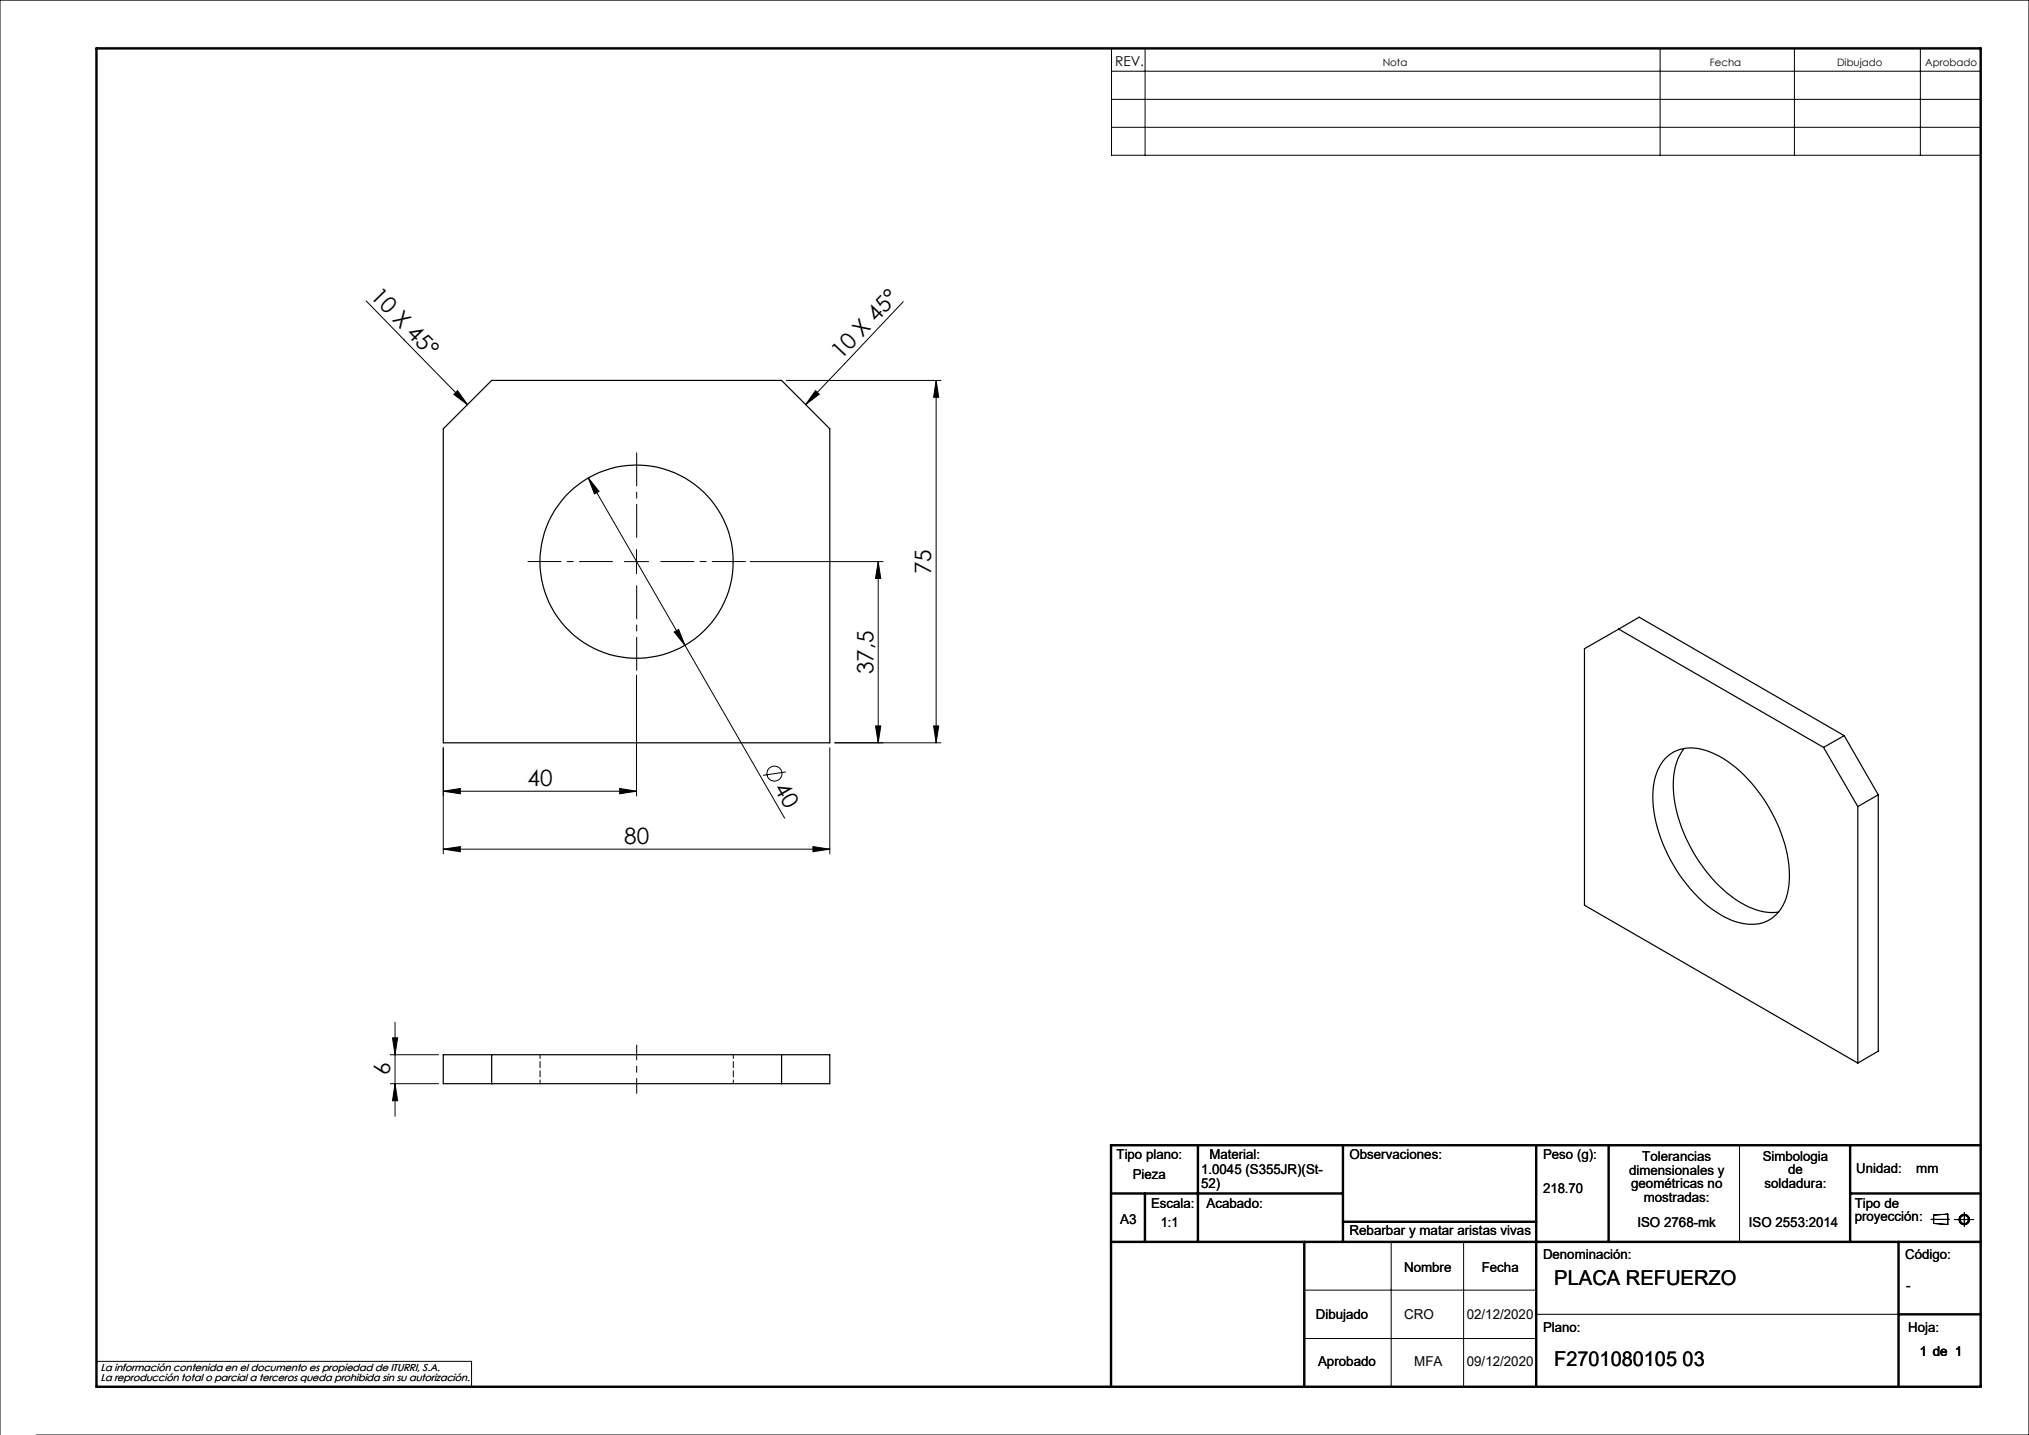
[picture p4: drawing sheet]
<svg xmlns="http://www.w3.org/2000/svg" width="420mm" height="297mm" viewBox="0 0 420 297" stroke-linecap="round" stroke-linejoin="round" font-family="sans-serif">
<g fill="none" stroke="#000" stroke-width=".21">
<path d="M230.1 10h179.9v22.1h-179.9zM230.1 14.7h179.9M237 10v22.1M343.6 10v22.1M371.4 10v22.1M397.5 10v22.1M230.1 20.6h179.9M230.1 26.3h179.9M75.8 62.3l21 21.4M162.8 78.7h32M187 62.4l-20.2 21.3M193.8 78.7l.5 3.5h-1z"/>
<path d="M193.8 78.7v75M93.9 81.6l.8-.7 2.1 2.8zM121.8 98.9l40.6 70.4M121.8 98.9l2.2 2.8-1 .5zM168.8 80.9l.8 .7-2.8 2.1zM129.3 116.2h5M131.8 113.7v5M155.3 116.2h27.5M181.8 116.2l.5 3.5h-1.1zM181.8 116.2v37.5M131.8 139.7v25M139.6 130.8l.9-.5 1.3 3.3z"/>
<path d="M91.8 154.8v21.9M162.7 159.8l-4.8 .7M171.8 154.8v21.9M172.8 153.7h22M181.2 150.2h1.1l-.5 3.5zM193.3 150.2h1l-.5 3.5zM91.8 163.8l3.5-.6v1.1zM91.8 163.8h40M91.8 175.8l3.5-.6v1.1zM91.8 175.8h80M128.3 163.2l3.5 .6-3.5 .5zM168.3 175.2l3.5 .6-3.5 .5z"/>
<path d="M80.8 218.3h10M81.2 214.8h1.1l-.5 3.5zM81.8 211.6v19.4M80.8 224.3h10M81.8 224.3l.5 3.5h-1.1zM360.1 237v20M288 257v30M303 257v30M399.7 252.4h3.8M400.3 251.5l2.9-.2v2.1l-2.9-.2zM404.6 252.4h4M406.6 251v2.8"/>
<path d="M270 267h48M270 277h48M318 272h75M0 297v-297h420v297h-412.5M20 281.8h77.6v5.2"/>
<circle cx="160.3" cy="160.1" r="1.55"/>
<circle cx="406.6" cy="252.4" r=".86"/>
<circle cx="406.6" cy="252.4" r="1.07"/>
</g>
<g fill="none" stroke="#000" stroke-width=".5">
<path d="M20 10h390v277h-390zM248 237v20M278 237v20M318 237v50M333 237v20M383 237v20M410 237h-180v50M230 257h180M230 247h48M237 247v10M270 257v30M278 252.9h40"/>
<path d="M383 247h27M393 257v30M393 272h17"/>
</g>
<path d="M126.8 116.2h-17.5M131.8 111.2v-17.5M136.8 116.2h17.5M131.8 121.2v17.5" fill="none" stroke="#000" stroke-width=".21" stroke-dasharray="15.2 1.3 1.3 1.3" stroke-dashoffset="8.4"/>
<path d="M131.8 226.3v-10" fill="none" stroke="#000" stroke-width=".21" stroke-dasharray="15.2 1.3 1.3 1.3" stroke-dashoffset="12.1"/>
<g fill="#000">
<path d="M93.9 81.6l.8-.7 2.1 2.8zM168.8 80.9l.8 .7-2.8 2.1z"/>
<path d="M121.8 98.9l1.2 3.3 1-.5zM139.6 130.8l2.2 2.8-1.3-3.3z"/>
<path d="M181.8 116.2l.5 3.5h-1.1zM181.2 150.2h1.1l-.5 3.5z"/>
<path d="M193.3 150.2h1l-.5 3.5zM193.8 78.7l.5 3.5h-1z"/>
<path d="M91.8 175.8l3.5-.6v1.1zM168.3 175.2l3.5 .6-3.5 .5z"/>
<path d="M128.3 163.2l3.5 .6-3.5 .5zM91.8 163.8l3.5-.6v1.1z"/>
<path d="M81.8 224.3l.5 3.5h-1.1zM81.2 214.8h1.1l-.5 3.5z"/>
</g>
<g fill="none" stroke="#000" stroke-width=".25">
<path d="M101.8 78.7h60l10 10.1v64.9h-80v-64.9zM335.1 130.2l-7.1 4.1v53.1l56.6 32.6M335.1 130.2l42.4 24.5M335.1 130.2l4.2-2.5 42.4 24.6M344.7 156.9a8.1 8.1 0 0 1 9.4-1.2 27.1 27.1 0 0 1 12.6 12.4 26 26 0 0 1 3.5 16 8 8 0 0 1-6.1 7.1 12.6 12.6 0 0 1-9.1-2.6 31.5 31.5 0 0 1-12.9-23.7 11.4 11.4 0 0 1 2.6-8zM348.6 154.9a12.8 12.8 0 0 0-2.1 9.6 31.8 31.8 0 0 0 13.6 22.2 12 12 0 0 0 8.1 2.1M377.5 154.7l7.1 12.2M381.7 152.3l-4.2 2.4M381.7 152.3l7.1 12.2M384.6 166.9v53.1M388.8 164.5l-4.2 2.4M388.8 164.5v53.1l-4.2 2.4"/>
<path d="M91.8 218.3h80v6h-80zM101.8 218.3v6M161.8 218.3v6"/>
<circle cx="131.8" cy="116.2" r="20"/>
</g>
<path d="M111.8 218.3v6M151.8 224.3v-6" fill="none" stroke="#000" stroke-width=".21" stroke-dasharray="1.3 .6" stroke-dashoffset=".5"/>
<g font-size="4.7">
<text x="76.5" y="61.6" transform="rotate(46 76.5 61.6)">10 X 45°</text>
<text x="174.1" y="74.6" transform="rotate(-47 174.1 74.6)">10 X 45°</text>
<text x="192.8" y="118.8" transform="rotate(-90 192.8 118.8)">75</text>
<text x="180.8" y="139.5" transform="rotate(-90 180.8 139.5)">37,5</text>
<text x="109.2" y="162.7">40</text>
<text x="160.1" y="163.2" transform="rotate(60 160.1 163.2)">40</text>
<text x="129.2" y="174.7">80</text>
<text x="80.8" y="222.6" transform="rotate(-90 80.8 222.6)">6</text>
</g>
<g font-size="4.2">
<text x="321.7" y="265.9">PLACA REFUERZO</text>
<text x="321.7" y="282.8">F2701080105 03</text>
</g>
<g font-size="2.8">
<text x="230.8" y="13.6">REV.</text>
<text x="231.1" y="239.9">Tipo plano:</text>
<text x="250.3" y="239.9">Material:</text>
<text x="279.3" y="239.9">Observaciones:</text>
<text x="319.4" y="239.9">Peso (g):</text>
<text x="234.5" y="244.1">Pieza</text>
<text x="248.6" y="243">1.0045 (S355JR)(St-</text>
<text x="248.6" y="245.8">52)</text>
<text x="337.2" y="243.1">dimensionales y</text>
<text x="337.6" y="246">geométricas no</text>
<text x="339.9" y="240.3">Tolerancias</text>
<text x="364.9" y="240.2">Simbologia</text>
<text x="365.3" y="245.9">soldadura:</text>
<text x="370.1" y="243">de</text>
<text x="384.2" y="242.7">Unidad:</text>
<text x="396.7" y="242.7">mm</text>
<text x="238.3" y="250">Escala:</text>
<text x="249.7" y="250">Acabado:</text>
<text x="319.4" y="246.9">218.70</text>
<text x="340.2" y="248.8">mostradas:</text>
<text x="383.9" y="250">Tipo de</text>
<text x="231.9" y="253.4">A3</text>
<text x="240.3" y="254">1:1</text>
<text x="279.3" y="255.7">Rebarbar y matar aristas vivas</text>
<text x="338.9" y="254">ISO 2768-mk</text>
<text x="362" y="254">ISO 2553:2014</text>
<text x="383.9" y="252.8">proyección:</text>
<text x="290.6" y="263.3">Nombre</text>
<text x="306.7" y="263.3">Fecha</text>
<text x="319.4" y="260.6">Denominación:</text>
<text x="394.4" y="260.6">Código:</text>
<text x="394.6" y="266.9">-</text>
<text x="272.4" y="273">Dibujado</text>
<text x="290.6" y="273">CRO</text>
<text x="303.6" y="273">02/12/2020</text>
<text x="319.4" y="275.8">Plano:</text>
<text x="395" y="275.8">Hoja:</text>
<text x="397.4" y="280.6">1 de 1</text>
<text x="272.8" y="282.8">Aprobado</text>
<text x="292.7" y="282.8">MFA</text>
<text x="303.6" y="282.8">09/12/2020</text>
</g>
<g font-size="2.1">
<text x="286.2" y="13.6">Nota</text>
<text x="353.9" y="13.6">Fecha</text>
<text x="380.3" y="13.6">Dibujado</text>
<text x="398.5" y="13.6">Aprobado</text>
<text x="20.8" y="283.7">La información contenida en el documento es propiedad de ITURRI, S.A.</text>
<text x="20.8" y="285.7">La reproducción total o parcial a terceros queda prohibida sin su autorización.</text>
</g>
</svg>
